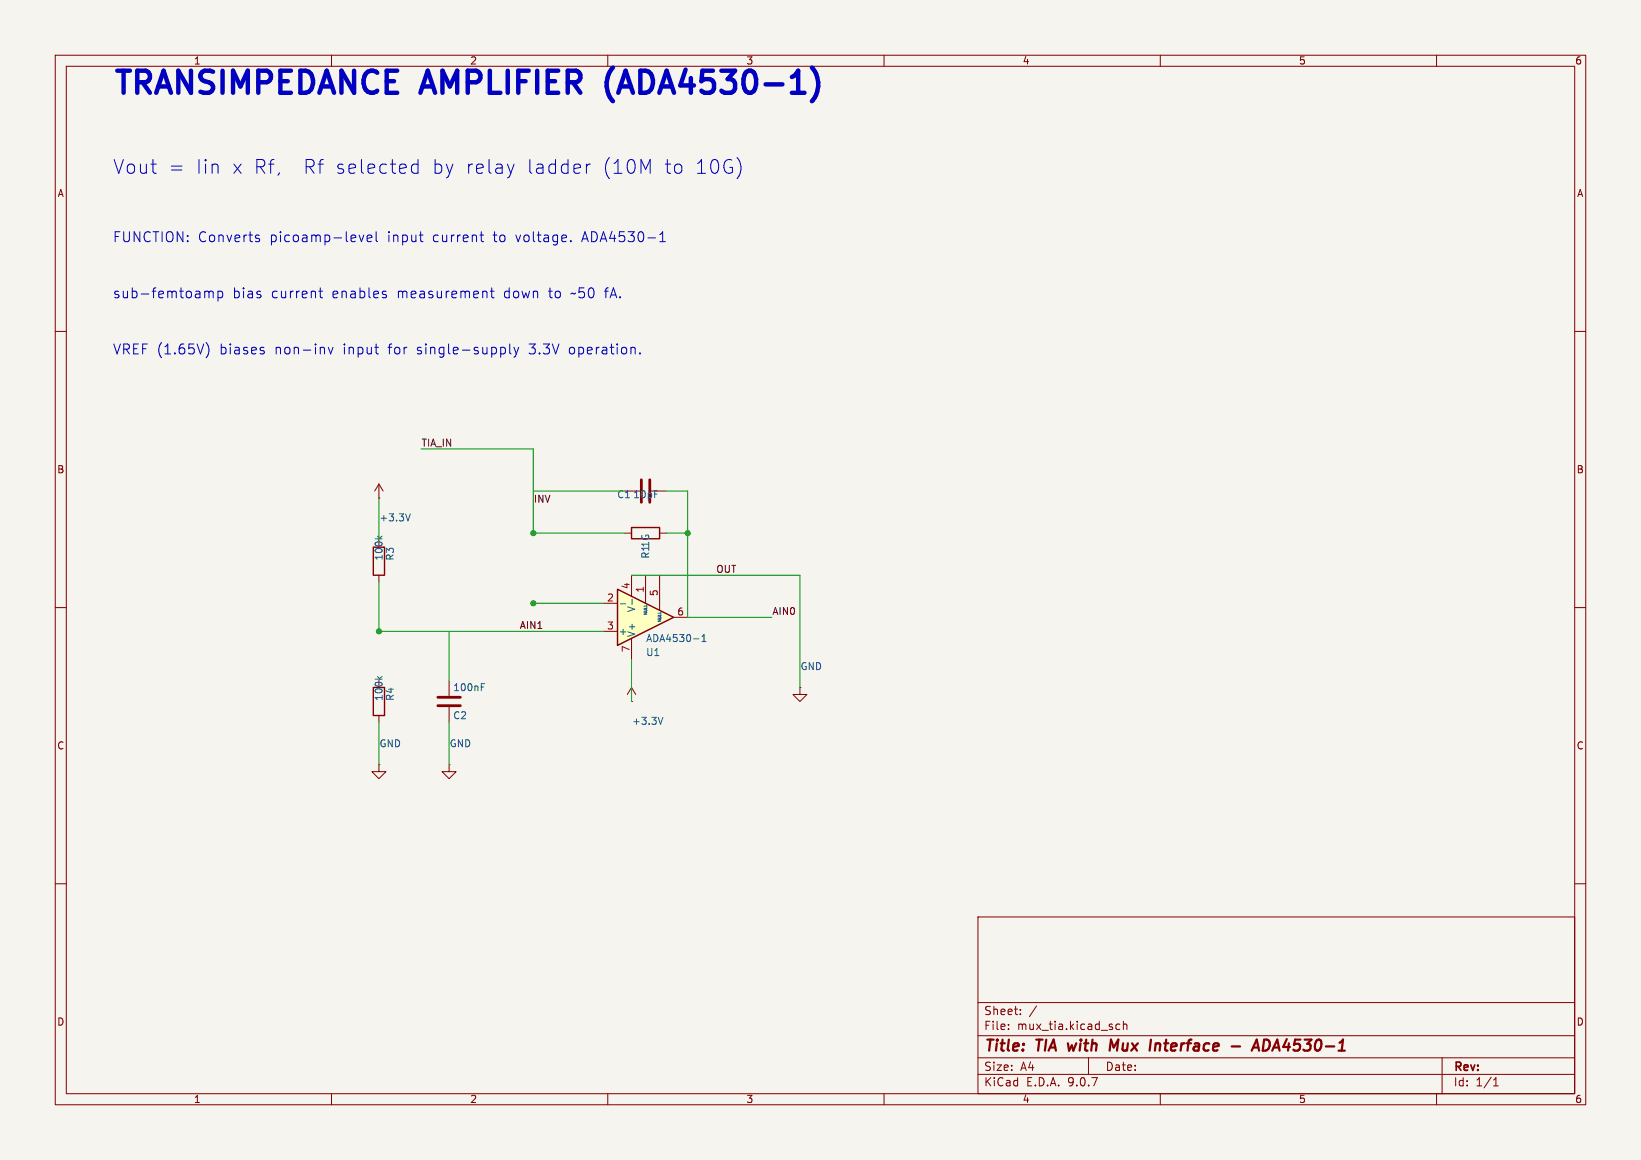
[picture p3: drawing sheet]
<svg xmlns="http://www.w3.org/2000/svg" width="297mm" height="210mm" viewBox="0 0 297 210" stroke-linecap="round" stroke-linejoin="round" font-family="sans-serif">
<path d="M0 0h297v210h-297z" fill="#f5f4ef" stroke="#f5f4ef" stroke-width=".18"/>
<g fill="none" stroke="#840000" stroke-width=".18">
<path d="M10 10h277v190h-277zM12 12h273v186h-273zM60 10v2M110 10v2M160 10v2M210 10v2M260 10v2M10 60h2M285 60h2M68.6 90.2h.1M68.6 87.6l-.8 1.3M68.6 87.6l.7 1.3"/>
<path d="M68.6 87.6v2.6M10 110h2M68.6 104.1v1.3M285 110h2M10 160h2M177 166h108v32h-108zM285 160h2M60 198v2M110 198v2M160 198v2M177 194.5h108M177 191.5h108"/>
<path d="M177 187.5h108M177 181.5h108M182.5 186.3v.1M182.5 185.5v.1M184.7 183.6v.1M184.7 182.8v.1M187.6 182.1l-1.3 2M197 191.5v3M202.7 185.5l-.5-.1-.2 .3v.4l.1 .2h.6M203.3 185.5l.2-.1 .4 .1 .1 .9M203.3 184.9v1.5M210 198v2"/>
<path d="M260 198v2M261 191.5v6.5M270.3 196.6h.9M270.3 195.5l.4-.4v1.5"/>
</g>
<path d="M193.3 188.9l.2 1.3 .5-.9M202.4 188.2l-.8 1.4-.5-1.4-.3 2M209.8 188.9l-.5 .1M222.9 189.4h1.5M226.5 190.2l1-2 .4 2M228.8 188.2h.5a1.08 1.08 0 0 1 .5 1.1 1.08 1.08 0 0 1-.8 .9h-.5z" fill="none" stroke="#840000" stroke-width=".4"/>
<path d="M68.3 97.1l.5 .5M69.2 97.1l-.5 .3M74.3 93l-.5 1.3" fill="none" stroke="#006464" stroke-width=".18"/>
<path d="M67.6 99.1h2v5h-2z" fill="none" stroke="#840000" stroke-width=".25"/>
<path d="M111.8 106.7l10.1 5.1-10.1 5z" fill="#ffffc2"/>
<path d="M114.3 95.5h5.1v2h-5.1zM111.8 106.7l10.1 5.1-10.1 5zM67.6 124.5h2v5h-2z" fill="none" stroke="#840000" stroke-width=".25"/>
<g fill="none" stroke="#840000" stroke-width=".18">
<path d="M113 96.5h1.3M113 88.9h2.8M117.9 88.9h2.7M119.4 96.5h1.2M109.2 114.3h2.6M109.2 109.2h2.6M114.3 104.1v3.9M114.3 115.6v3.8M116.8 104.1v5.1M119.4 104.1v6.4M121.9 111.8h2.6M68.6 138.4v1.3h1.2l-1.2 1.3-1.3-1.3h1.3"/>
<path d="M68.6 138.4h.1M68.6 129.5v1.3M81.3 138.4v1.3h1.2l-1.2 1.3-1.3-1.3h1.3M81.3 138.4h.1M81.3 123.2v2.8M81.3 128v2.8M114.3 127h.1M114.3 124.5v2.5M114.3 124.5l-.8 1.2M114.3 124.5l.8 1.2M144.8 124.5v1.2h1.2l-1.2 1.3-1.3-1.3h1.3M144.8 124.5h.1"/>
</g>
<g fill="none" stroke="#006464" stroke-width=".18">
<path d="M112.3 109.3h1M114.4 108.5v.9M116.6 110.9h.5l-.5 .3h.5M116.6 110.7h.4M116.6 110.4h.4M116.6 110.1h.5M117.1 109.5v.2h-.5M119.1 112.2h.5l-.5 .3h.5M119.1 112h.4M119.1 111.7h.4M119.1 111.4h.5M119.6 110.8v.2h-.5"/>
<path d="M125.5 115.7h1M127.1 116.1h.7M127.1 115.2l.3-.3v1.2M68.3 122.5l.5 .5M69.2 122.5l-.5 .3M87.1 124.4h.4M87.1 123.8h.6M120 129.9l-.4 1.2"/>
</g>
<path d="M116.1 86.9v4M117.6 86.9v4M79.2 126.2h4.1M79.2 127.8h4.1" fill="none" stroke="#840000" stroke-width=".51"/>
<path d="M68.6 90.2v7.6M76.2 81.3h20.3v15.2h16.5M96.5 88.9h16.5M120.6 88.9h3.9v22.9h15.2M120.6 96.5h3.9M68.6 105.4v8.9h40.6M81.3 114.3v8.9M96.5 109.2h12.7M114.3 104.1h30.5v20.4M114.3 119.4v7.6M68.6 130.8v7.6M81.3 130.8v7.6" fill="none" stroke="#009600" stroke-width=".18"/>
<path d="M146.9 12.2a4.6 4.6 0 0 1 0 6.1" fill="none" stroke="#0000c2" stroke-width=".8"/>
<g fill="none" stroke="#0000c2" stroke-width=".18">
<path d="M75.7 28.9v2.5M75.7 29.8l-.8-.1-.4 .5v.7l.2 .4 .2 .1 .8-.1M93 29.7l-.6 1.7M106.1 29.7v1.7M106.8 29.7a.64 .64 0 0 0-.7 .5M116.8 30.7l.9-1.8v2.5M133.8 29l.1 .2a2.97 2.97 0 0 1-.1 2.7M37 52.9a.45 .45 0 0 1 .8 .1M37.8 53l.3-.3 .4 .1 .1 1.1M37.8 53v.9M39.4 52.8l.6-.1 .3 .4v.5l-.2 .2h-.7M39.4 52.7v1.8"/>
<path d="M46.5 43.2h.4l.1 .3-.3 .3h-.3M46.5 42.6h.4M57.7 52.7h.7M58 52.1v1.6v.1l.4 .1M65 42.6l.4 1.2 .4-1.2M66.4 43.2l.9-.2-.1-.4h-.5l-.3 .2 .1 .9h.7M68.1 42v1.5l.2 .3M69.4 52.7l.5 .1M69.4 53.3l.5 .1 .1 .3-.3 .2h-.3M75.9 42.6h.7M76.4 43.8h.2M86.8 42.6h.7"/>
<path d="M87.1 42v1.5l.1 .2 .3 .1M88 52.8l.1 1.1M88.7 52.7h.7M89 52.1v1.6l.1 .1 .3 .1M103.3 43.6v.2M119.4 43.8h1M119.4 42.5l.5-.5v1.8M37.3 62a2.06 2.06 0 0 1 0 2.8M47.6 63.5l.2 .2-.2 .4M47.6 62.9l.2 .1M59.4 62.9l.4 1.2 .5-1.2M67.8 62.9h.7"/>
<path d="M68.3 64.1h.2M91.1 62.9l.4 .3v.5l-.4 .4M92.2 62.3v1.5l.3 .3M93 62.9l.4 1.2M93.4 64.1l-.1 .4-.3 .2M93.9 62.9l-.5 1.2M115.8 63.9v.2"/>
</g>
<g fill="#009600" stroke="#009600" stroke-width=".18">
<circle cx="124.5" cy="96.5" r=".46"/>
<circle cx="96.5" cy="96.5" r=".46"/>
<circle cx="96.5" cy="109.2" r=".46"/>
<circle cx="68.6" cy="114.3" r=".46"/>
</g>
<g font-size="5.6" fill="#0000c2">
<text x="20.3" y="18.2">TRANSIMPEDANCE AMPLIFIER</text>
<text x="111.5" y="18.2">(ADA4530-1)</text>
</g>
<g font-size="3.5" fill="#0000c2">
<text x="20.3" y="31.7">Vout</text>
<text x="30.3" y="31.7">=</text>
<text x="35.2" y="31.7">Iin</text>
<text x="41.7" y="31.7">x Rf,</text>
<text x="54.5" y="31.7">Rf selected</text>
<text x="77.7" y="31.7">by relay</text>
<text x="94.8" y="31.7">ladder</text>
<text x="108.4" y="31.7">(10M</text>
<text x="119.6" y="31.7">to</text>
<text x="125.1" y="31.7">10G)</text>
</g>
<g font-size="2.8" fill="#840000">
<text x="178" y="190.9">Title:</text>
<text x="187.7" y="190.9">TIA</text>
<text x="194.2" y="190.9">with</text>
<text x="202.5" y="190.9">Mux</text>
<text x="210.5" y="190.9">Interface</text>
<text x="226.1" y="190.9">-</text>
<text x="230.9" y="190.9">ADA4530-1</text>
</g>
<g font-size="2.5" fill="#0000c2">
<text x="20.3" y="44.1">FUNCTION:</text>
<text x="35.8" y="44.1">Converts</text>
<text x="48.8" y="44.1">picoamp-level</text>
<text x="70.2" y="44.1">input</text>
<text x="78.4" y="44.1">current</text>
<text x="89.5" y="44.1">to</text>
<text x="93.6" y="44.1">voltage.</text>
<text x="105.7" y="44.1">ADA4530-1</text>
<text x="20.3" y="54.2">sub-femtoamp</text>
<text x="42" y="54.2">bias</text>
<text x="49.1" y="54.2">current</text>
<text x="60.1" y="54.2">enables</text>
<text x="72" y="54.2">measurement</text>
<text x="91.3" y="54.2">down</text>
<text x="99.6" y="54.2">to</text>
<text x="103.7" y="54.2">~50</text>
<text x="109.9" y="54.2">fA.</text>
<text x="20.3" y="64.4">VREF (1.65V)</text>
<text x="39.7" y="64.4">biases</text>
<text x="49.8" y="64.4">non-inv</text>
<text x="62.2" y="64.4">input</text>
<text x="70.4" y="64.4">for</text>
<text x="75.7" y="64.4">single-supply</text>
<text x="96.1" y="64.4">3.3V</text>
<text x="103.4" y="64.4">operation.</text>
</g>
<g font-size="2.1" fill="#840000">
<text x="178" y="184">Sheet:</text>
<text x="178" y="186.7">File:</text>
<text x="184.1" y="186.7">mux_tia.kicad_sch</text>
<text x="178" y="196.9">KiCad</text>
<text x="178" y="194.1">Size:</text>
<text x="184.7" y="194.1">A4</text>
<text x="185.7" y="196.9">E.D.A.</text>
<text x="193.3" y="196.9">9.0.7</text>
<text x="200" y="194.1">Date:</text>
<text x="263" y="194.3">Rev:</text>
<text x="263" y="196.9">Id:</text>
<text x="267.1" y="196.9">1/1</text>
</g>
<g font-size="1.8" fill="#840000">
<text x="35" y="11.9">1</text>
<text x="85" y="11.9">2</text>
<text x="135" y="11.9">3</text>
<text x="185" y="11.9">4</text>
<text x="235" y="11.9">5</text>
<text x="285" y="11.9">6</text>
<text x="10.3" y="35.9">A</text>
<text x="285.3" y="35.9">A</text>
<text x="10.3" y="85.9">B</text>
<text x="285.3" y="85.9">B</text>
<text x="10.3" y="135.9">C</text>
<text x="285.3" y="135.9">C</text>
<text x="10.3" y="185.9">D</text>
<text x="285.3" y="185.9">D</text>
<text x="35" y="199.9">1</text>
<text x="85" y="199.9">2</text>
<text x="135" y="199.9">3</text>
<text x="185" y="199.9">4</text>
<text x="235" y="199.9">5</text>
<text x="285" y="199.9">6</text>
</g>
<g font-size="1.8" fill="#0f0f0f">
<text x="76.2" y="80.9">TIA_IN</text>
<text x="96.5" y="91.1">INV</text>
<text x="129.5" y="103.8">OUT</text>
<text x="94" y="114">AIN1</text>
<text x="139.7" y="111.4">AIN0</text>
</g>
<g font-size="1.8" fill="#006464">
<text x="68.6" y="94.6">+3.3V</text>
<text x="111.6" y="90.4">C1</text>
<text x="114.5" y="90.4">10pF</text>
<text x="69.4" y="101.6" transform="rotate(-90 69.4 101.6)">100k</text>
<text x="71.5" y="101.6" transform="rotate(-90 71.5 101.6)">R3</text>
<text x="117.7" y="101.2" transform="rotate(-90 117.7 101.2)">R11G</text>
<text x="115.2" y="110.9" transform="rotate(-90 115.2 110.9)">V-</text>
<text x="111.9" y="115.2">+</text>
<text x="115.2" y="115.4" transform="rotate(-90 115.2 115.4)">V+</text>
<text x="116.8" y="116.4">ADA4530-1</text>
<text x="116.8" y="119">U1</text>
<text x="81.9" y="125.3">100nF</text>
<text x="144.8" y="121.5">GND</text>
<text x="69.4" y="127" transform="rotate(-90 69.4 127)">100k</text>
<text x="71.5" y="127" transform="rotate(-90 71.5 127)">R4</text>
<text x="81.9" y="130.4">C2</text>
<text x="114.3" y="131.4">+3.3V</text>
<text x="68.6" y="135.5">GND</text>
<text x="81.3" y="135.5">GND</text>
</g>
<g font-size="1.8" fill="#a90000">
<text x="114" y="106.8" transform="rotate(-90 114 106.8)">4</text>
<text x="116.6" y="107.4" transform="rotate(-90 116.6 107.4)">1</text>
<text x="109.8" y="109">2</text>
<text x="119.1" y="108" transform="rotate(-90 119.1 108)">5</text>
<text x="122.5" y="111.5">6</text>
<text x="109.8" y="114">3</text>
<text x="114" y="118.2" transform="rotate(-90 114 118.2)">7</text>
</g>
<g font-size=".7" fill="#006464">
<text x="117.3" y="111.6" transform="rotate(-90 117.3 111.6)">NULL</text>
<text x="119.9" y="112.9" transform="rotate(-90 119.9 112.9)">NULL</text>
</g>
</svg>
